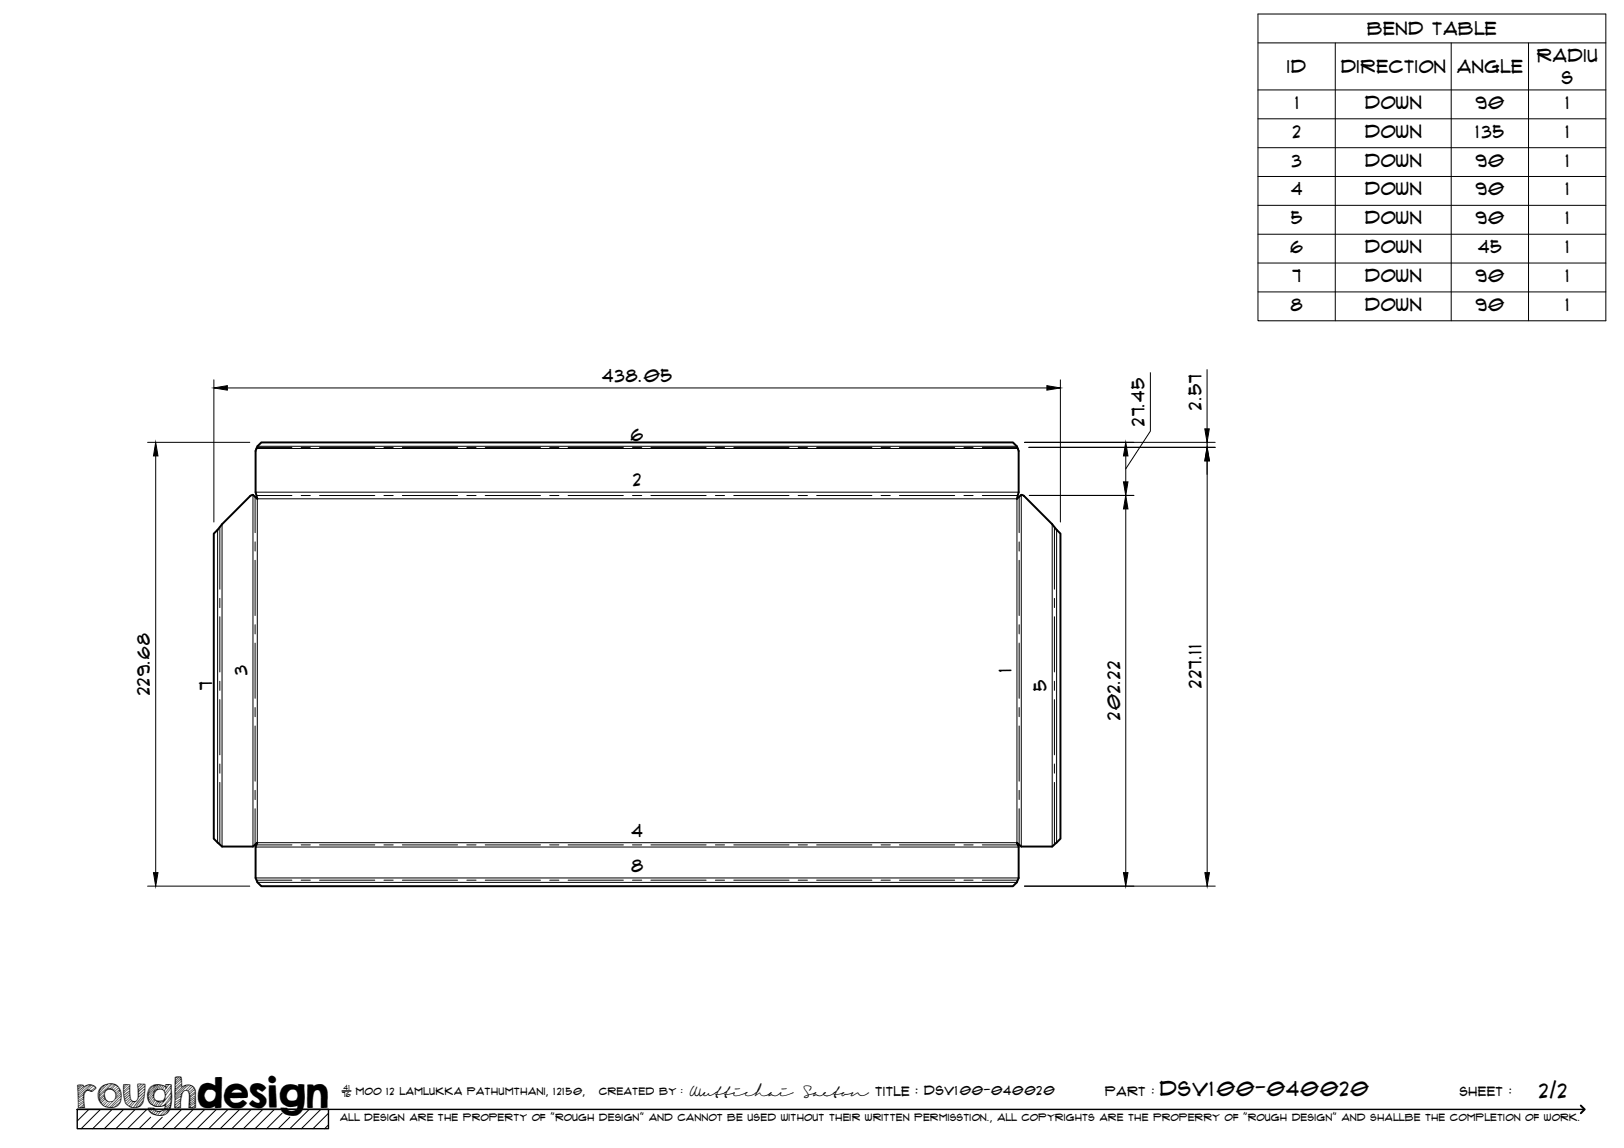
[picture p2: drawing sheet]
<svg xmlns="http://www.w3.org/2000/svg" width="420mm" height="297mm" viewBox="0 0 420 297" stroke-linecap="round" stroke-linejoin="round" font-family="sans-serif">
<!-- layer: Visible -->
<path d="M66.6 115.5l1-1h194.5l1 1 .4 1.2v10.6l-.4 1.8 1.1-1.1 .7 .3 7.3 7.3 2.2 2.5v78.9l-2.2 2h-8l-1.1-1 .4 1.2v8l-.4 1.1-1 1h-194.5l-1-1-.5-1.1v-8l.5-1.2-1.2 1h-8l-2.1-2v-78.9l2.1-2.5 7.3-7.3 .8-.3 1.1 1.1-.5-1.8v-10.6z" fill="none" stroke="#000" stroke-width=".51"/>
<!-- layer: Bend Center -->
<g fill="none" stroke="#000" stroke-width=".26">
<path d="M66.5 115.8h9M77.9 115.8h2.4M82.7 115.8h14.3M99.3 115.8h2.4M104.1 115.8h14.3M120.8 115.8h2.4M125.5 115.8h14.3M142.2 115.8h2.4M147 115.8h14.3M163.6 115.8h2.4M168.4 115.8h14.3M185.1 115.8h2.4"/>
<path d="M189.8 115.8h14.3M206.5 115.8h2.4M211.3 115.8h14.3M227.9 115.8h2.4M232.7 115.8h14.3M249.4 115.8h2.4M254.1 115.8h9.1M56.9 136.4v16M66 128.6v9.2M66.4 128.2h9.1M77.9 128.2h2.4M82.7 128.2h14.3"/>
<path d="M99.3 128.2h2.4M104.1 128.2h14.3M120.8 128.2h2.4M125.5 128.2h14.3M142.2 128.2h2.4M147 128.2h14.3M163.6 128.2h2.4M168.4 128.2h14.3M185.1 128.2h2.4M189.8 128.2h14.3M206.5 128.2h2.4M211.3 128.2h14.3"/>
<path d="M227.9 128.2h2.4M232.7 128.2h14.3M249.4 128.2h2.4M254.1 128.2h9.2M263.7 128.6v9.2M272.8 136.4v16M56.9 154.8v2.4M56.9 159.6v14.3M66 140.2v2.4M66 145v14.3M263.7 140.2v2.4M263.7 145v14.3"/>
<path d="M272.8 154.8v2.4M272.8 159.6v14.3M56.9 176.3v2.3M66 161.6v2.4M66 166.4v14.3M263.7 161.6v2.4M263.7 166.4v14.3M272.8 176.3v2.3M56.9 181v14.3M56.9 197.7v2.4M66 183.1v2.3M66 187.8v14.3"/>
<path d="M263.7 183.1v2.3M263.7 187.8v14.3M272.8 181v14.3M272.8 197.7v2.4M56.9 202.4v16.1M66 204.5v2.4M66 209.3v9.3M66.4 218.6h9.1M77.9 218.6h2.4M82.7 218.6h14.3M99.3 218.6h2.4M104.1 218.6h14.3"/>
<path d="M120.8 218.6h2.4M125.5 218.6h14.3M142.2 218.6h2.4M147 218.6h14.3M163.6 218.6h2.4M168.4 218.6h14.3M185.1 218.6h2.4M189.8 218.6h14.3M206.5 218.6h2.4M211.3 218.6h14.3M227.9 218.6h2.4M232.7 218.6h14.3"/>
<path d="M249.4 218.6h2.4M254.1 218.6h9.2M263.7 204.5v2.4M263.7 209.3v9.3M272.8 202.4v16.1M66.4 227.7h9.1M77.9 227.7h2.4M82.7 227.7h14.3M99.3 227.7h2.4M104.1 227.7h14.3M120.8 227.7h2.4M125.5 227.7h14.3"/>
<path d="M142.2 227.7h2.4M147 227.7h14.3M163.6 227.7h2.4M168.4 227.7h14.3M185.1 227.7h2.4M189.8 227.7h14.3M206.5 227.7h2.4M211.3 227.7h14.3M227.9 227.7h2.4M232.7 227.7h14.3M249.4 227.7h2.4M254.1 227.7h9.2"/>
</g>
<!-- layer: Visible Narrow -->
<g fill="none" stroke="#000" stroke-width=".26">
<path d="M66.4 116h196.9M66.6 115.5h196.5M56.3 137.1v80.9M57.4 135.6v83.4M65.4 128v91M66.1 127.3h197.4M66.6 129.1h196.5v88.9h-196.5zM264.2 128v91M272.2 135.6v83.4M273.4 137.1v80.9M66.1 219.2h197.4M66.1 227.2h197.4"/>
<path d="M66.6 228.3h196.5"/>
</g>
<!-- layer: TitleBlock -->
<path d="M20 287h65v5h-65zM20 287h390M88.5 282.3h2.3" fill="none" stroke="#000" stroke-width=".36"/>
<path d="M409 286.1l1 .9-1 1" fill="none" stroke="#000" stroke-width=".51"/>
<g fill="none" stroke="#000" stroke-width=".26">
<path d="M23 287l-3 3.1M26 287l-5 5M29 287l-5 5M32 287l-5 5M35 287l-5 5M38 287l-5 5M39 289.1l-3 2.9M42 289.1l-3 2.9M47 287l-5 5M50 287l-5 5M53 287l-5 5M56 287l-5 5"/>
<path d="M59 287l-5 5M62 287l-5 5M65 287l-5 5M68 287l-5 5M71 287l-5 5M73 288l-4 4M75 289.1l-3 2.9M80 287l-5 5M83 287l-5 5M85 288l-4 4M85 291l-1 1"/>
</g>
<!-- layer: Bend Tables -->
<g fill="none" stroke="#000" stroke-width=".26">
<path d="M325.5 3.6h90v79.4h-90zM325.5 11.1h90M345.5 11.1v71.9M375.5 11.1v71.9M395.5 11.1v71.9M325.5 23.3h90M325.5 30.7h90M325.5 38.2h90M325.5 45.7h90M325.5 53.1h90M325.5 60.6h90M325.5 68.1h90"/>
<path d="M325.5 75.5h90"/>
</g>
<!-- layer: FD_Dimensions -->
<g fill="none" stroke="#000" stroke-width=".26">
<path d="M55.3 98.3v36.8M274.3 98.3v36.8M297.6 96.4v15.2l-6.3 9.7M312.3 95.6v15.4M38.2 114.5h26.4M40.3 118v107.8M58.8 100.4h212M265 114.5h49.4M266.2 115.7h48.2M291.3 118v6.7M312.3 114.5v1.2M312.3 119.2v3.6"/>
<path d="M312.3 119.2v106.6M266.3 128.2h27M291.3 131.7v94.1M38.2 229.3h26.4M265 229.3h49.4"/>
</g>
<path d="M55.3 100.4l3.5-.6v1.2zM270.8 99.8l3.5 .6-3.5 .6zM40.3 114.5l.6 3.5h-1.2zM291.3 114.5l.5 3.5h-1.1zM312.3 115.7l.6 3.5h-1.2zM311.7 111h1.2l-.6 3.5zM291.3 128.2l.5 3.5h-1.1zM290.7 124.7h1.1l-.5 3.5zM39.7 225.8h1.2l-.6 3.5zM290.7 225.8h1.1l-.5 3.5zM311.7 225.8h1.2l-.6 3.5z" fill="#000" stroke="#000" stroke-width=".26"/>
<text font-size="9.7" x="19.9" y="286.8">roughdesign</text>
<g font-size="5.3">
<text x="300.1" y="283.6">DSV100-040020</text>
<text x="398.2" y="284">2/2</text>
</g>
<g font-size="4.6">
<text x="353.8" y="9.1">Bend Table</text>
<text x="397.7" y="16">Radiu</text>
<text x="333.1" y="18.9">ID</text>
<text x="347" y="18.8">Direction</text>
<text x="377" y="18.9">Angle</text>
<text x="404.1" y="21.8">s</text>
<text x="335.2" y="28.2">1</text>
<text x="353.2" y="28.2">Down</text>
<text x="381.8" y="28.2">90</text>
<text x="405.2" y="28.2">1</text>
<text x="334.5" y="35.6">2</text>
<text x="353.2" y="35.7">Down</text>
<text x="381.8" y="35.6">135</text>
<text x="405.2" y="35.6">1</text>
<text x="334.2" y="43.1">3</text>
<text x="353.2" y="43.1">Down</text>
<text x="381.8" y="43.1">90</text>
<text x="405.2" y="43.1">1</text>
<text x="334" y="50.6">4</text>
<text x="353.2" y="50.6">Down</text>
<text x="381.8" y="50.6">90</text>
<text x="405.2" y="50.6">1</text>
<text x="334.1" y="58">5</text>
<text x="353.2" y="58">Down</text>
<text x="381.8" y="58">90</text>
<text x="405.2" y="58">1</text>
<text x="333.9" y="65.5">6</text>
<text x="353.2" y="65.5">Down</text>
<text x="382.4" y="65.5">45</text>
<text x="405.2" y="65.5">1</text>
<text x="334.4" y="73">7</text>
<text x="353.2" y="73">Down</text>
<text x="381.8" y="73">90</text>
<text x="405.2" y="73">1</text>
<text x="334" y="80.4">8</text>
<text x="353.2" y="80.4">Down</text>
<text x="381.8" y="80.4">90</text>
<text x="405.2" y="80.4">1</text>
<text x="155.8" y="98.9">438.05</text>
<text x="310.8" y="106.1" transform="rotate(-90 310.8 106.1)">2.57</text>
<text x="296.1" y="110.2" transform="rotate(-90 296.1 110.2)">27.45</text>
<text x="163.2" y="114">6</text>
<text x="163.9" y="125.9">2</text>
<text x="261.7" y="173.8" transform="rotate(-90 261.7 173.8)">1</text>
<text x="38.8" y="179.8" transform="rotate(-90 38.8 179.8)">229.68</text>
<text x="54.9" y="178.5" transform="rotate(-90 54.9 178.5)">7</text>
<text x="63.9" y="174.8" transform="rotate(-90 63.9 174.8)">3</text>
<text x="270.8" y="178.8" transform="rotate(-90 270.8 178.8)">5</text>
<text x="310.8" y="178" transform="rotate(-90 310.8 178)">227.11</text>
<text x="289.8" y="186.3" transform="rotate(-90 289.8 186.3)">202.22</text>
<text x="163.4" y="216.6">4</text>
<text x="163.3" y="225.7">8</text>
</g>
<g font-size="3.4">
<text x="178.3" y="283.5">Wuttichai</text>
<text x="208.1" y="283.5">Saeton title : DSV100-040020</text>
</g>
<g font-size="3.3">
<text x="286" y="283.5">Part :</text>
<text x="377.7" y="283.5">sheet :</text>
</g>
<g font-size="2.7">
<text x="92.1" y="283.3">moo 12 Lamlukka pathumthani, 12150,</text>
<text x="155" y="283.3">created by :</text>
</g>
<text font-size="2.6" x="88" y="290.1">all design are the property of &quot;rough design&quot; and cannot be used without their written permisstion., all copyrights are the properry of &quot;rough design&quot; and shallbe the completion of work.</text>
<g font-size="1.9">
<text x="88.5" y="283.9">76</text>
<text x="88.9" y="282.1">41</text>
</g>
</svg>
